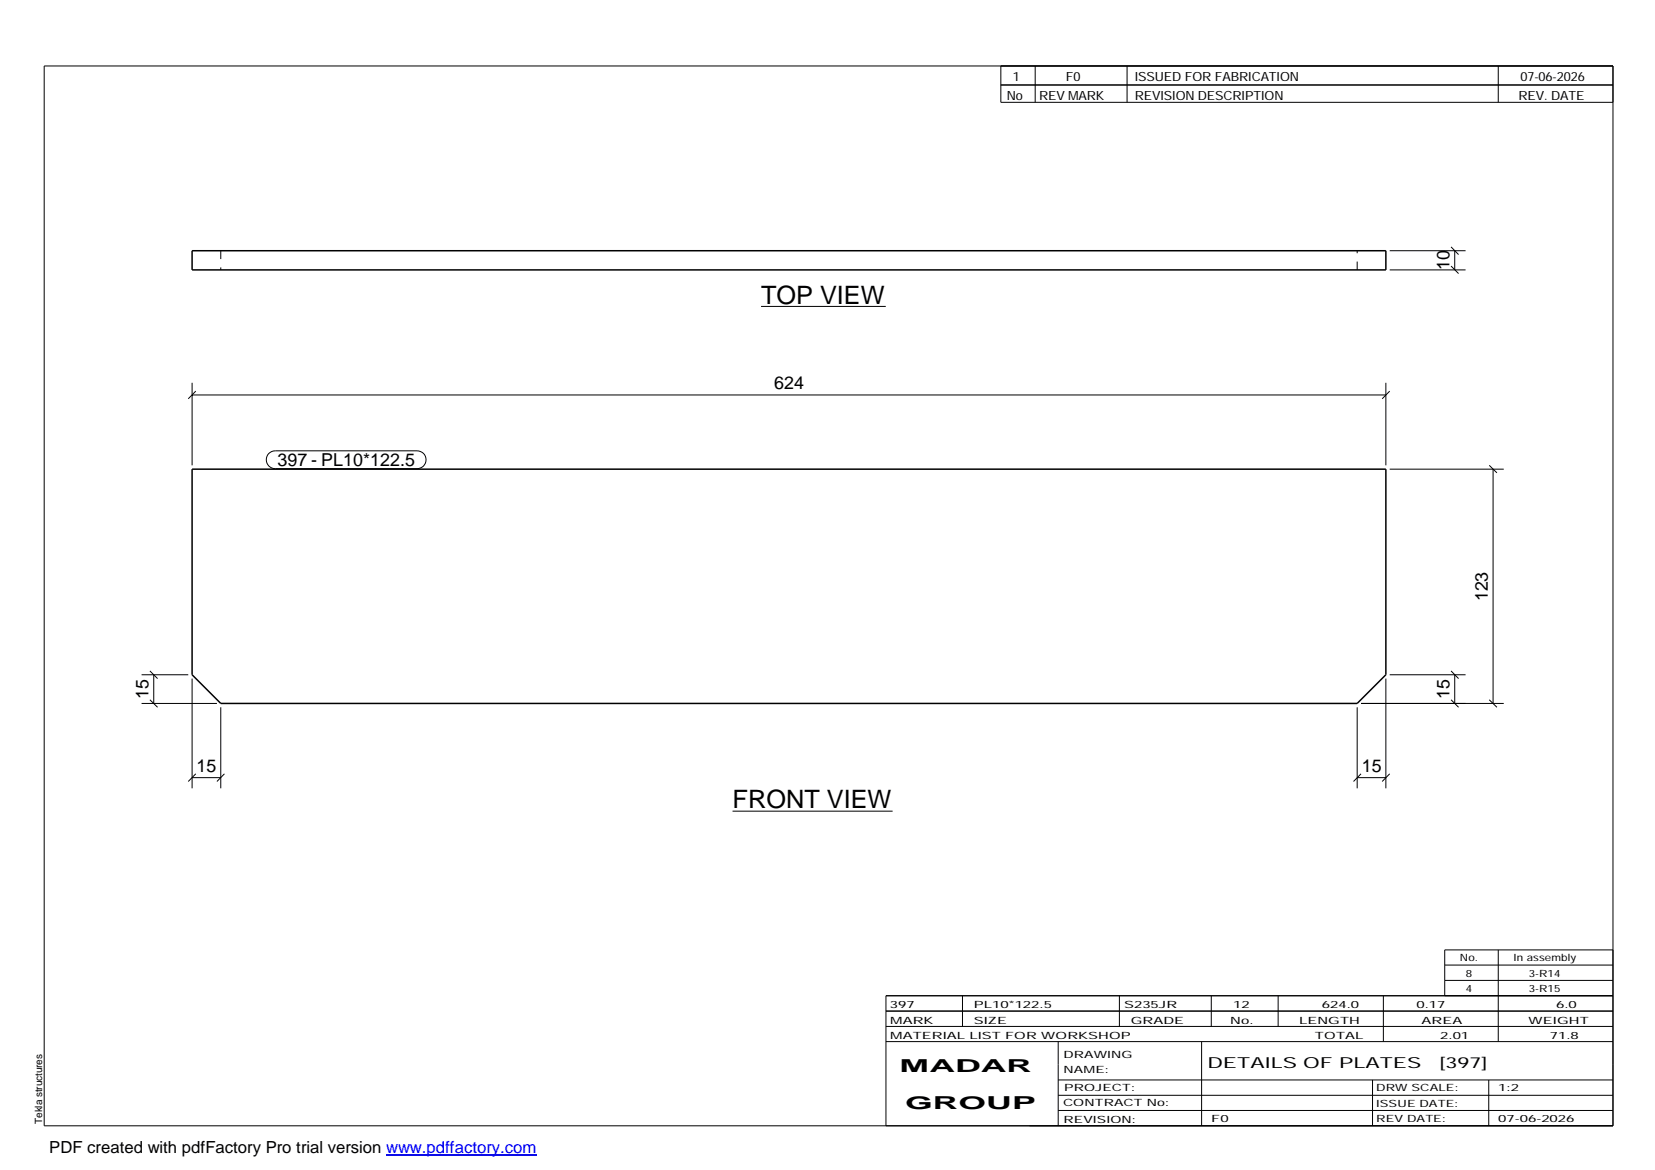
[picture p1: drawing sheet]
<svg xmlns="http://www.w3.org/2000/svg" width="420mm" height="297mm" viewBox="0 0 420 297" stroke-linecap="round" stroke-linejoin="round" font-family="sans-serif">
<path d="M48.8 63.7h303v4.8h-303zM48.8 119.1h303v52.2l-7.2 7.3h-288.6l-7.2-7.3z" fill="none" stroke="#000" stroke-width=".38"/>
<path d="M56 63.7v4.8M344.6 68.5v-4.8" fill="none" stroke="#000" stroke-width=".25" stroke-dasharray="2.1 2.1" stroke-linecap="butt"/>
<g fill="none" stroke="#000" stroke-width=".25">
<path d="M11.2 16.7h398.3v269.1h-398.3zM254.1 16.7v9.3h155.4M262.8 16.7v9.3M286.1 16.7v9.3M380.4 16.7v9.3M254.1 21.6h155.4M193.2 77.8h31.7M352.8 68.5h19.3M352.8 63.7h19.3M368.4 67.5l1.9 2M368.4 62.7l1.9 1.9M369.3 63.7v4.8"/>
<path d="M48.8 97.2v20.9M49.7 99.3l-1.9 1.9M351.8 97.2v20.9M352.8 99.3l-1.9 1.9M48.8 100.3h303M68.3 115.1l.7-.5 .9-.1h36a2.26 2.26 0 0 1 2.3 2.2 2.26 2.26 0 0 1-2.3 2.3h-36a2.27 2.27 0 0 1-2.1-1.4 2.27 2.27 0 0 1 .5-2.5zM352.8 119.1h29M378.1 118.1l1.9 1.9M379.1 119.1v59.5M35.9 178.6h19.2M35.9 171.3h11.9M38.1 177.7l1.9 1.9"/>
<path d="M38.1 170.3l1.9 2M39 171.3v7.3M48.8 172.3v27.8M56 179.6v20.5M344.6 179.6v20.5M345.5 178.6h36.3M351.8 172.3v27.8M352.8 171.3h19.3M368.4 177.7l1.9 1.9M368.4 170.3l1.9 2M369.3 171.3v7.3M378.1 177.7l1.9 1.9"/>
<path d="M48.8 197.4h7.2M49.7 196.5l-1.9 1.9M57 196.5l-1.9 1.9M344.6 197.4h7.2M345.5 196.5l-1.9 1.9M352.8 196.5l-1.9 1.9M186 205.9h40.6M224.9 256.7h184.6M244.3 252.8v7.8M284.2 252.8v7.8M307.5 252.8v7.8M324.5 252.8v7.8"/>
<path d="M351.2 252.8v11.6M366.8 245h42.7M366.8 248.9h42.7M380.4 241.2v23.2M409.5 241.2h-42.7v11.6M409.5 252.8h-184.6v33M224.9 264.4h184.6M224.9 260.6h184.6M268.6 264.4v21.4M268.6 274.2h140.9M268.6 278.1h140.9M305.1 264.4v21.4"/>
<path d="M348.4 274.2v11.6M378 274.2v11.6M268.6 281.9h140.9"/>
</g>
<path d="M98 293.3h38.2" fill="none" stroke="#00f" stroke-width=".3"/>
<g font-size="6.4">
<text x="193.2" y="77.1">TOP VIEW</text>
<text x="186" y="205.2">FRONT VIEW</text>
</g>
<g font-size="4.5">
<text x="368" y="68.6" transform="rotate(-90 368 68.6)">10</text>
<text x="196.5" y="98.9">624</text>
<text x="70.5" y="118.4">397 - PL10*122.5</text>
<text x="377.7" y="152.6" transform="rotate(-90 377.7 152.6)">123</text>
<text x="37.7" y="177.5" transform="rotate(-90 37.7 177.5)">15</text>
<text x="368" y="177.5" transform="rotate(-90 368 177.5)">15</text>
<text x="49.9" y="196">15</text>
<text x="345.7" y="196">15</text>
<text x="228.4" y="272.3">MADAR</text>
<text x="229.8" y="281.6">GROUP</text>
</g>
<text font-size="4.2" x="12.5" y="292.7">PDF created with pdfFactory Pro trial version www.pdffactory.com</text>
<g font-size="3.9">
<text x="306.5" y="271.3">DETAILS OF PLATES</text>
<text x="365.4" y="271.3">[397]</text>
</g>
<g font-size="3.2">
<text x="257.1" y="20.5">1</text>
<text x="270.6" y="20.5">F0</text>
<text x="288.1" y="20.5">ISSUED FOR FABRICATION</text>
<text x="386" y="20.5">07-06-2026</text>
<text x="255.6" y="25.5">No</text>
<text x="263.8" y="25.5">REV MARK</text>
<text x="288.1" y="25.5">REVISION DESCRIPTION</text>
<text x="385.5" y="25.5">REV. DATE</text>
</g>
<g font-size="2.5">
<text x="370.6" y="244.1">No.</text>
<text x="384.3" y="244.1">In assembly</text>
<text x="372.1" y="247.9">8</text>
<text x="372.1" y="251.8">4</text>
<text x="388.1" y="247.9">3-R14</text>
<text x="388.1" y="251.8">3-R15</text>
<text x="225.9" y="255.9">397</text>
<text x="247.3" y="255.9">PL10*122.5</text>
<text x="285.4" y="255.9">S235JR</text>
<text x="313.1" y="255.9">12</text>
<text x="335.6" y="255.9">624.0</text>
<text x="359.6" y="255.9">0.17</text>
<text x="395.1" y="255.9">6.0</text>
<text x="226" y="263.7">MATERIAL LIST FOR WORKSHOP</text>
<text x="226" y="259.9">MARK</text>
<text x="247.2" y="259.9">SIZE</text>
<text x="287.1" y="259.9">GRADE</text>
<text x="312.3" y="259.9">No.</text>
<text x="329.8" y="259.9">LENGTH</text>
<text x="333.8" y="263.7">TOTAL</text>
<text x="360.9" y="259.9">AREA</text>
<text x="365.6" y="263.7">2.01</text>
<text x="388.1" y="259.9">WEIGHT</text>
<text x="393.4" y="263.7">71.8</text>
<text x="270" y="268.5">DRAWING</text>
<text x="270" y="272.5">NAME:</text>
<text x="269.9" y="280.9">CONTRACT No:</text>
<text x="270.2" y="277">PROJECT:</text>
<text x="349.4" y="277.1">DRW SCALE:</text>
<text x="349.4" y="281">ISSUE DATE:</text>
<text x="380.4" y="277.1">1:2</text>
<text x="10.7" y="285.4" transform="rotate(-90 10.7 285.4)">Tekla structures</text>
<text x="270" y="285">REVISION:</text>
<text x="307.5" y="284.8">F0</text>
<text x="349.4" y="284.8">REV DATE:</text>
<text x="380.4" y="284.8">07-06-2026</text>
</g>
</svg>
